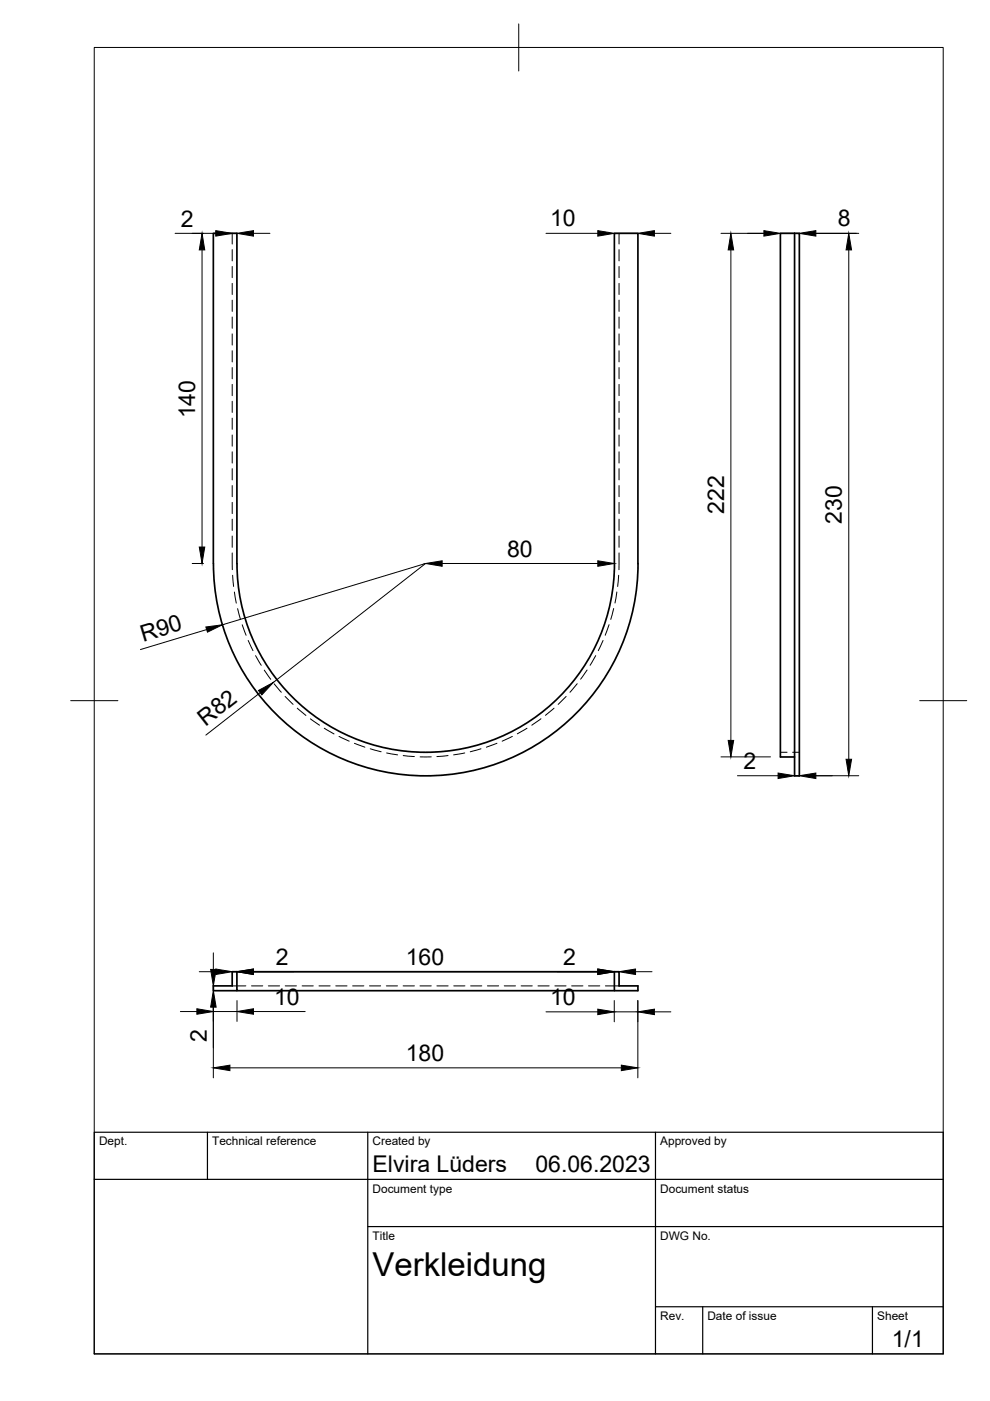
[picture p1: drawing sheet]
<svg xmlns="http://www.w3.org/2000/svg" width="210mm" height="297mm" viewBox="0 0 210 297" stroke-linecap="round" stroke-linejoin="round" font-family="sans-serif">
<!-- layer: Visible -->
<path d="M168.5 49.5h-3v111h3M168.5 49.5h1v115h-1zM45.3 119.5a45 45 0 0 0 45 45 45 45 0 0 0 45-45v-70h-5v70M130.3 119.5a40 40 0 0 1-40 40 40 40 0 0 1-40.1-40v-70h-5v70M50.2 206v4h80.1M130.3 206h1v3h4v1h-5zM130.3 206h-81.1v3h-4v1h5" fill="none" stroke="#000" stroke-width=".36"/>
<!-- layer: Hidden -->
<g fill="none" stroke="#000" stroke-width=".21">
<path d="M49.2 49.5v2.2M49.2 52.9v2.4M49.2 56.5v2.4M131.3 49.5v2.2M131.3 52.9v2.4M131.3 56.5v2.4M49.2 60.1v2.3M49.2 63.6v2.4M49.2 67.2v2.4M49.2 70.8v2.4M49.2 74.4v2.3M49.2 77.9v2.4"/>
<path d="M131.3 60.1v2.3M131.3 63.6v2.4M131.3 67.2v2.4M131.3 70.8v2.4M131.3 74.4v2.3M131.3 77.9v2.4M49.2 81.5v2.4M49.2 85.1v2.3M49.2 88.7v2.3M49.2 92.2v2.4M49.2 95.8v2.4M49.2 99.4v2.4"/>
<path d="M131.3 81.5v2.4M131.3 85.1v2.3M131.3 88.7v2.3M131.3 92.2v2.4M131.3 95.8v2.4M131.3 99.4v2.4M49.2 117.2l.1 3.6M49.2 102.9v2.4M49.2 106.5v2.4M49.2 110.1v2.4M49.2 113.7v2.3M131.3 117.2l-.1 3.6"/>
<path d="M131.3 102.9v2.4M131.3 106.5v2.4M131.3 110.1v2.4M131.3 113.7v2.3M49.3 122l.2 2.3M49.7 125.5l.4 2.4M50.4 129l.6 2.3M51.4 132.5l.8 2.2M52.6 135.8l1 2.2M54.2 139l1.2 2.1M126.3 139l-1.2 2.1M127.9 135.8l-1 2.2"/>
<path d="M129.1 132.4l-.8 2.3M130.1 129l-.6 2.3M130.8 125.5l-.4 2.4M131.2 122l-.2 2.3M56 142.1l1.4 1.9M58.1 145l1.5 1.8M60.5 147.7l1.6 1.6M63 150.1l1.9 1.6M65.8 152.4l2 1.4M68.7 154.4l2.1 1.2M71.9 156.1l2.1 1M75.1 157.6l2.3 .8"/>
<path d="M78.5 158.8l2.3 .6M82 159.6l2.3 .4M98.5 159.6l-2.3 .4M102 158.8l-2.3 .6M105.4 157.6l-2.3 .8M108.6 156.1l-2.1 1M111.7 154.4l-2 1.2M114.7 152.4l-1.9 1.4M117.5 150.1l-1.8 1.6M120 147.7l-1.7 1.6M122.4 145l-1.6 1.8M124.5 142.1l-1.4 1.9"/>
<path d="M165.5 159.5h1.4M168.1 159.5h1.4M85.5 160.2l2.4 .2M89.1 160.5h2.3M95 160.2l-2.4 .2M49.2 209h2.9M53.3 209h2.4M56.9 209h2.4M60.5 209h2.3M64.1 209h2.3M67.6 209h2.4M71.2 209h2.4"/>
<path d="M74.8 209h2.4M78.3 209h2.4M81.9 209h2.4M85.5 209h2.4M89 209h2.4M92.6 209h2.4M96.2 209h2.4M99.8 209h2.4M103.3 209h2.4M106.9 209h2.4M110.5 209h2.4M114.1 209h2.3"/>
<path d="M117.6 209h2.4M121.2 209h2.4M124.8 209h2.4M128.4 209h2.9"/>
</g>
<!-- layer: BORDER -->
<path d="M20 10.1h180v276.9h-180zM110 5.1v10M15 148.6h10M195 148.6h10" fill="none" stroke="#000" stroke-width=".21"/>
<!-- layer: TITLEBLOCK -->
<path d="M20 240.1h180v46.9h-180zM20 250h180M44 240.1v9.9M78 240.1v46.9M139 240.1v46.9M78 260.1h122M139 277.1h61M149 277.1v9.9M185 277.1v9.9" fill="none" stroke="#000" stroke-width=".25"/>
<!-- layer: FD_Dimensions -->
<g fill="none" stroke="#000" stroke-width=".21">
<path d="M37.1 49.5h8.6M42.8 53v63M49.2 49.5h1M53.7 49.5h3.5M115.8 49.5h10.9M130.2 49.5h5M138.7 49.5h3.5M152.9 49.5h10.5M155 53v104M165.5 49.5h4M171.6 49.5h10.5M180 53v108"/>
<path d="M40.7 119.5h2.4M93.7 119.5h33M43.8 133.5l-14 4.2M47.2 132.5l43-13-32.3 25.2M55.2 146.9l-11.6 9M152.9 160.5h10.5M156.4 164.5h8.6M168.5 164.5h1M171.6 164.5h10.5M38.2 214.5h3.5M42.2 206h3.5M45.2 202v3.5"/>
<path d="M45.2 209v1M45.2 212.1v16.4M45.2 214.5h5M49.2 206h1M50.2 212.1v4.5M53.7 206h73M53.7 214.5h11M115.8 214.5h10.9M130.2 206h1M130.2 212.1v4.5M130.2 214.5h5M134.7 206h3.5"/>
<path d="M135.2 212.1v16.4M138.7 214.5h3.5M48.7 226.4h83"/>
</g>
<g fill="#000" stroke="#000" stroke-width=".21">
<path d="M42.8 49.5l.6 3.5h-1.2zM45.7 48.9l3.5 .6-3.5 .6zM50.2 49.5l3.5-.6v1.2zM126.7 48.9l3.5 .6-3.5 .6zM135.2 49.5l3.5-.6v1.2zM155 49.5l.6 3.5h-1.2zM162 48.9l3.5 .6-3.5 .6zM169.5 49.5l3.5-.6v1.2zM180 49.5l.6 3.5h-1.2zM42.2 116h1.2l-.6 3.5zM90.2 119.5l3.5-.6v1.2zM126.7 118.9l3.5 .6-3.5 .6z"/>
<path d="M43.6 132.9l3.6-.4-3.2 1.5zM54.8 146.4l3.1-1.7-2.4 2.6zM154.4 157h1.2l-.6 3.5zM165 163.9l3.5 .6-3.5 .6zM169.5 164.5l3.5-.6v1.2zM179.4 161h1.2l-.6 3.5zM41.7 213.9l3.5 .6-3.5 .5zM44.7 205.5h1.1l-.6 3.5zM45.2 210l.6 3.5h-1.1zM45.7 205.5l3.5 .5-3.5 .6zM50.2 206l3.5-.5v1.1zM50.2 214.5l3.5-.6v1.1z"/>
<path d="M126.7 205.5l3.5 .5-3.5 .6zM126.7 214l3.5 .5-3.5 .6zM131.2 206l3.5-.5v1.1zM135.2 214.5l3.5-.5v1.1zM45.2 226.4l3.5-.6v1.2zM131.7 225.8l3.5 .6-3.5 .6z"/>
</g>
<text font-size="7" x="79" y="270.6">Verkleidung</text>
<g font-size="4.9">
<text x="38.4" y="48.1">2</text>
<text x="116.6" y="48">10</text>
<text x="177.7" y="48">8</text>
<text x="41.4" y="88.7" transform="rotate(-90 41.4 88.7)">140</text>
<text x="153.6" y="109" transform="rotate(-90 153.6 109)">222</text>
<text x="178.5" y="111" transform="rotate(-90 178.5 111)">230</text>
<text x="107.5" y="118">80</text>
<text x="30.3" y="136" transform="rotate(-17 30.3 136)">R90</text>
<text x="43.5" y="154.1" transform="rotate(-38 43.5 154.1)">R82</text>
<text x="157.6" y="163.1">2</text>
<text x="58.5" y="204.6">2</text>
<text x="86" y="204.6">160</text>
<text x="119.4" y="204.6">2</text>
<text x="58.1" y="213">10</text>
<text x="116.6" y="213.1">10</text>
<text x="43.8" y="220.9" transform="rotate(-90 43.8 220.9)">2</text>
<text x="86" y="224.9">180</text>
<text x="79" y="248.5">Elvira Lüders</text>
<text x="113.5" y="248.5">06.06.2023</text>
<text x="189.1" y="285.7">1/1</text>
</g>
<g font-size="2.5">
<text x="21" y="242.9">Dept.</text>
<text x="45" y="242.9">Technical reference</text>
<text x="79" y="242.9">Created by</text>
<text x="140" y="242.9">Approved by</text>
<text x="79" y="252.8">Document type</text>
<text x="140" y="252.8">Document status</text>
<text x="79" y="262.9">Title</text>
<text x="140" y="262.9">DWG No.</text>
<text x="140" y="279.9">Rev.</text>
<text x="150" y="279.9">Date of issue</text>
<text x="186" y="279.9">Sheet</text>
</g>
</svg>
